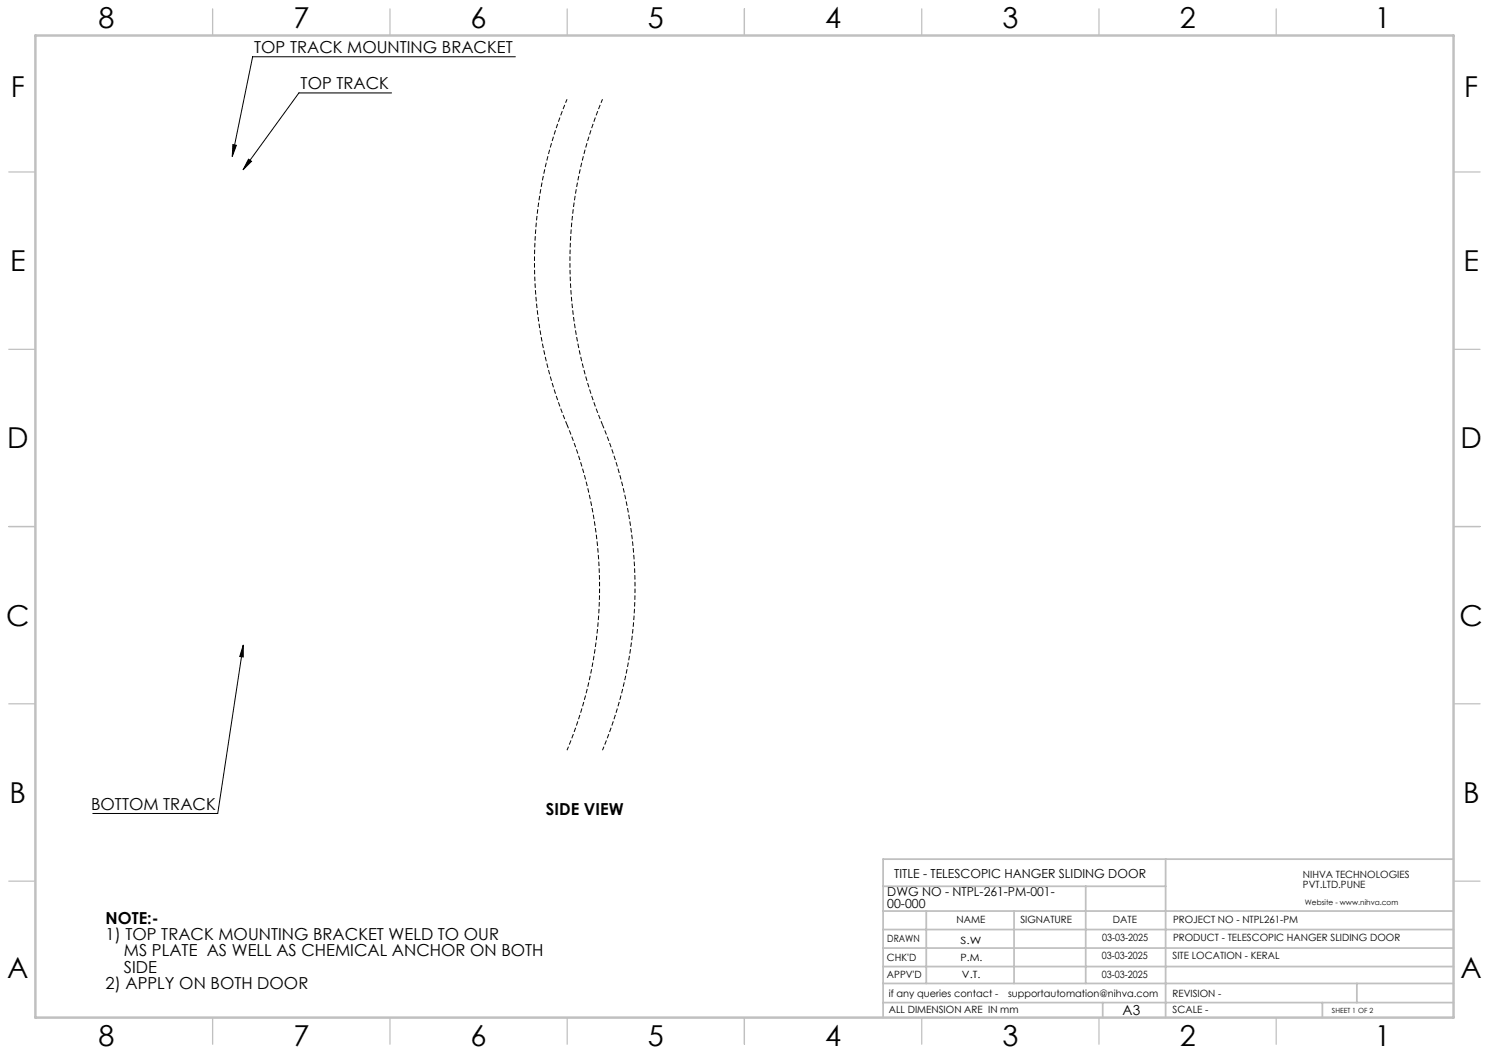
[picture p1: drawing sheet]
<svg xmlns="http://www.w3.org/2000/svg" width="420mm" height="297mm" viewBox="0 0 420 297" stroke-linecap="round" stroke-linejoin="round" font-family="sans-serif">
<path d="M145.4 16h-74.1l-5.8 28.1M110.5 26.2h-26.2l-15.7 21.7M65.7 40.8l1 .2-1.2 3.1zM70.1 44.9l.8 .6-2.3 2.4zM68.6 182v3.3l-1-.1zM68.6 182l-7.2 47.4h-35.2" fill="none" stroke="#000" stroke-width=".28"/>
<path d="M159.9 28a119.3 119.3 0 0 0 0 91.8M169.9 28a119.3 119.3 0 0 0 0 91.8M159.9 119.8a119.3 119.3 0 0 1 0 91.8M169.9 119.8a119.3 119.3 0 0 1 0 91.8" fill="none" stroke="#000" stroke-width=".28" stroke-dasharray="1.3 .6" stroke-dashoffset=".2" stroke-linecap="butt"/>
<g fill="none" stroke="#c0c0c0" stroke-width=".35">
<path d="M60 2.5v7.5M110 2.5v7.5M160 2.5v7.5M210 2.5v7.5M260 2.5v7.5M310 2.5v7.5M360 2.5v7.5M2.5 48.5h7.5M410 48.5h7.5M2.5 98.5h7.5M410 98.5h7.5M2.5 148.5h7.5"/>
<path d="M410 148.5h7.5M2.5 198.5h7.5M410 198.5h7.5M2.5 248.5h7.5M410 248.5h7.5M60 287v7.5M110 287v7.5M160 287v7.5M210 287v7.5M260 287v7.5M310 287v7.5M360 287v7.5"/>
</g>
<g fill="none" stroke="#c0c0c0" stroke-width=".5">
<path d="M249.1 257h160.9M249.1 250h79.7M261.3 257v20.4M286 257v20.4M306.2 250v27.4M328.8 242.3v44.7M410 242.3h-160.9v44.7M249.1 272.6h160.9M249.1 267.4h160.9M249.1 262.2h160.9M249.1 277.4h160.9M382.7 277.4v5.4"/>
<path d="M249.1 282.8h160.9M311 282.8v4.2M373 282.8v4.2"/>
</g>
<path d="M10 10h400v277h-400z" fill="none" stroke="#c0c0c0" stroke-width=".7"/>
<path d="M70.1 44.9l.8 .6-2.3 2.4zM65.7 40.8l1 .2-1.2 3.1zM68.6 182v3.3l-1-.1z" fill="#000"/>
<g font-size="8.1">
<text x="27.8" y="8">8</text>
<text x="82.8" y="8">7</text>
<text x="132.8" y="8">6</text>
<text x="182.8" y="8">5</text>
<text x="232.8" y="8">4</text>
<text x="282.8" y="8">3</text>
<text x="332.8" y="8">2</text>
<text x="387.8" y="8">1</text>
<text x="3" y="27.2">F</text>
<text x="413" y="27.2">F</text>
<text x="2.8" y="76.5">E</text>
<text x="412.8" y="76.5">E</text>
<text x="2" y="126.5">D</text>
<text x="412" y="126.5">D</text>
<text x="1.7" y="176.5">C</text>
<text x="411.7" y="176.5">C</text>
<text x="2.7" y="226.5">B</text>
<text x="412.7" y="226.5">B</text>
<text x="2" y="275.7">A</text>
<text x="412" y="275.7">A</text>
<text x="27.8" y="295">8</text>
<text x="82.8" y="295">7</text>
<text x="132.8" y="295">6</text>
<text x="182.8" y="295">5</text>
<text x="232.8" y="295">4</text>
<text x="282.8" y="295">3</text>
<text x="332.8" y="295">2</text>
<text x="387.8" y="295">1</text>
</g>
<g font-size="4.7">
<text x="71.7" y="14.9">TOP TRACK MOUNTING BRACKET</text>
<text x="84.8" y="25.2">TOP TRACK</text>
<text x="25.7" y="228.4">BOTTOM TRACK</text>
<text x="154" y="229.8">SIDE VIEW</text>
<text x="29.8" y="260.7">NOTE:-</text>
<text x="29.8" y="265.3">1) TOP TRACK MOUNTING BRACKET WELD TO OUR</text>
<text x="35" y="269.8">MS PLATE AS WELL AS CHEMICAL ANCHOR ON BOTH</text>
<text x="35" y="274.3">SIDE</text>
<text x="29.8" y="278.8">2) APPLY ON BOTH DOOR</text>
</g>
<text font-size="3.9" x="316.7" y="286.4">A3</text>
<g font-size="3.5">
<text x="252.2" y="247.7">TITLE - TELESCOPIC HANGER SLIDING DOOR</text>
<text x="250.3" y="252.6">DWG NO - NTPL-261-PM-001-</text>
<text x="250.3" y="256.1">00-000</text>
</g>
<g font-size="2.8">
<text x="367.5" y="247.7">NIHVA TECHNOLOGIES</text>
<text x="367.5" y="250.5">PVT.LTD.PUNE</text>
<text x="269.8" y="260.4">NAME</text>
<text x="287.8" y="260.4">SIGNATURE</text>
<text x="313.9" y="260.5">DATE</text>
<text x="330.9" y="260.5">PROJECT NO - NTPL261-PM</text>
<text x="250.3" y="265.7">DRAWN</text>
<text x="270.9" y="266.1">S.W</text>
<text x="310.9" y="265.5">03-03-2025</text>
<text x="330.9" y="265.5">PRODUCT - TELESCOPIC HANGER SLIDING DOOR</text>
<text x="250.2" y="271.1">CHK'D</text>
<text x="250.2" y="275.8">APPV'D</text>
<text x="270.9" y="271.1">P.M.</text>
<text x="271.3" y="275.8">V.T.</text>
<text x="310.8" y="270.6">03-03-2025</text>
<text x="310.8" y="275.8">03-03-2025</text>
<text x="330.7" y="270.6">SITE LOCATION - KERAL</text>
<text x="250.7" y="281.1">if any queries contact -</text>
<text x="284.3" y="281.1">supportautomation@nihva.com</text>
<text x="330.7" y="281.1">REVISION -</text>
<text x="250.7" y="285.6">ALL DIMENSION ARE IN mm</text>
<text x="330.7" y="285.6">SCALE -</text>
</g>
<text font-size="2.1" x="368.1" y="255.1">Website - www.nihva.com</text>
<text font-size="2" x="375.7" y="285.6">SHEET 1 OF 2</text>
</svg>
